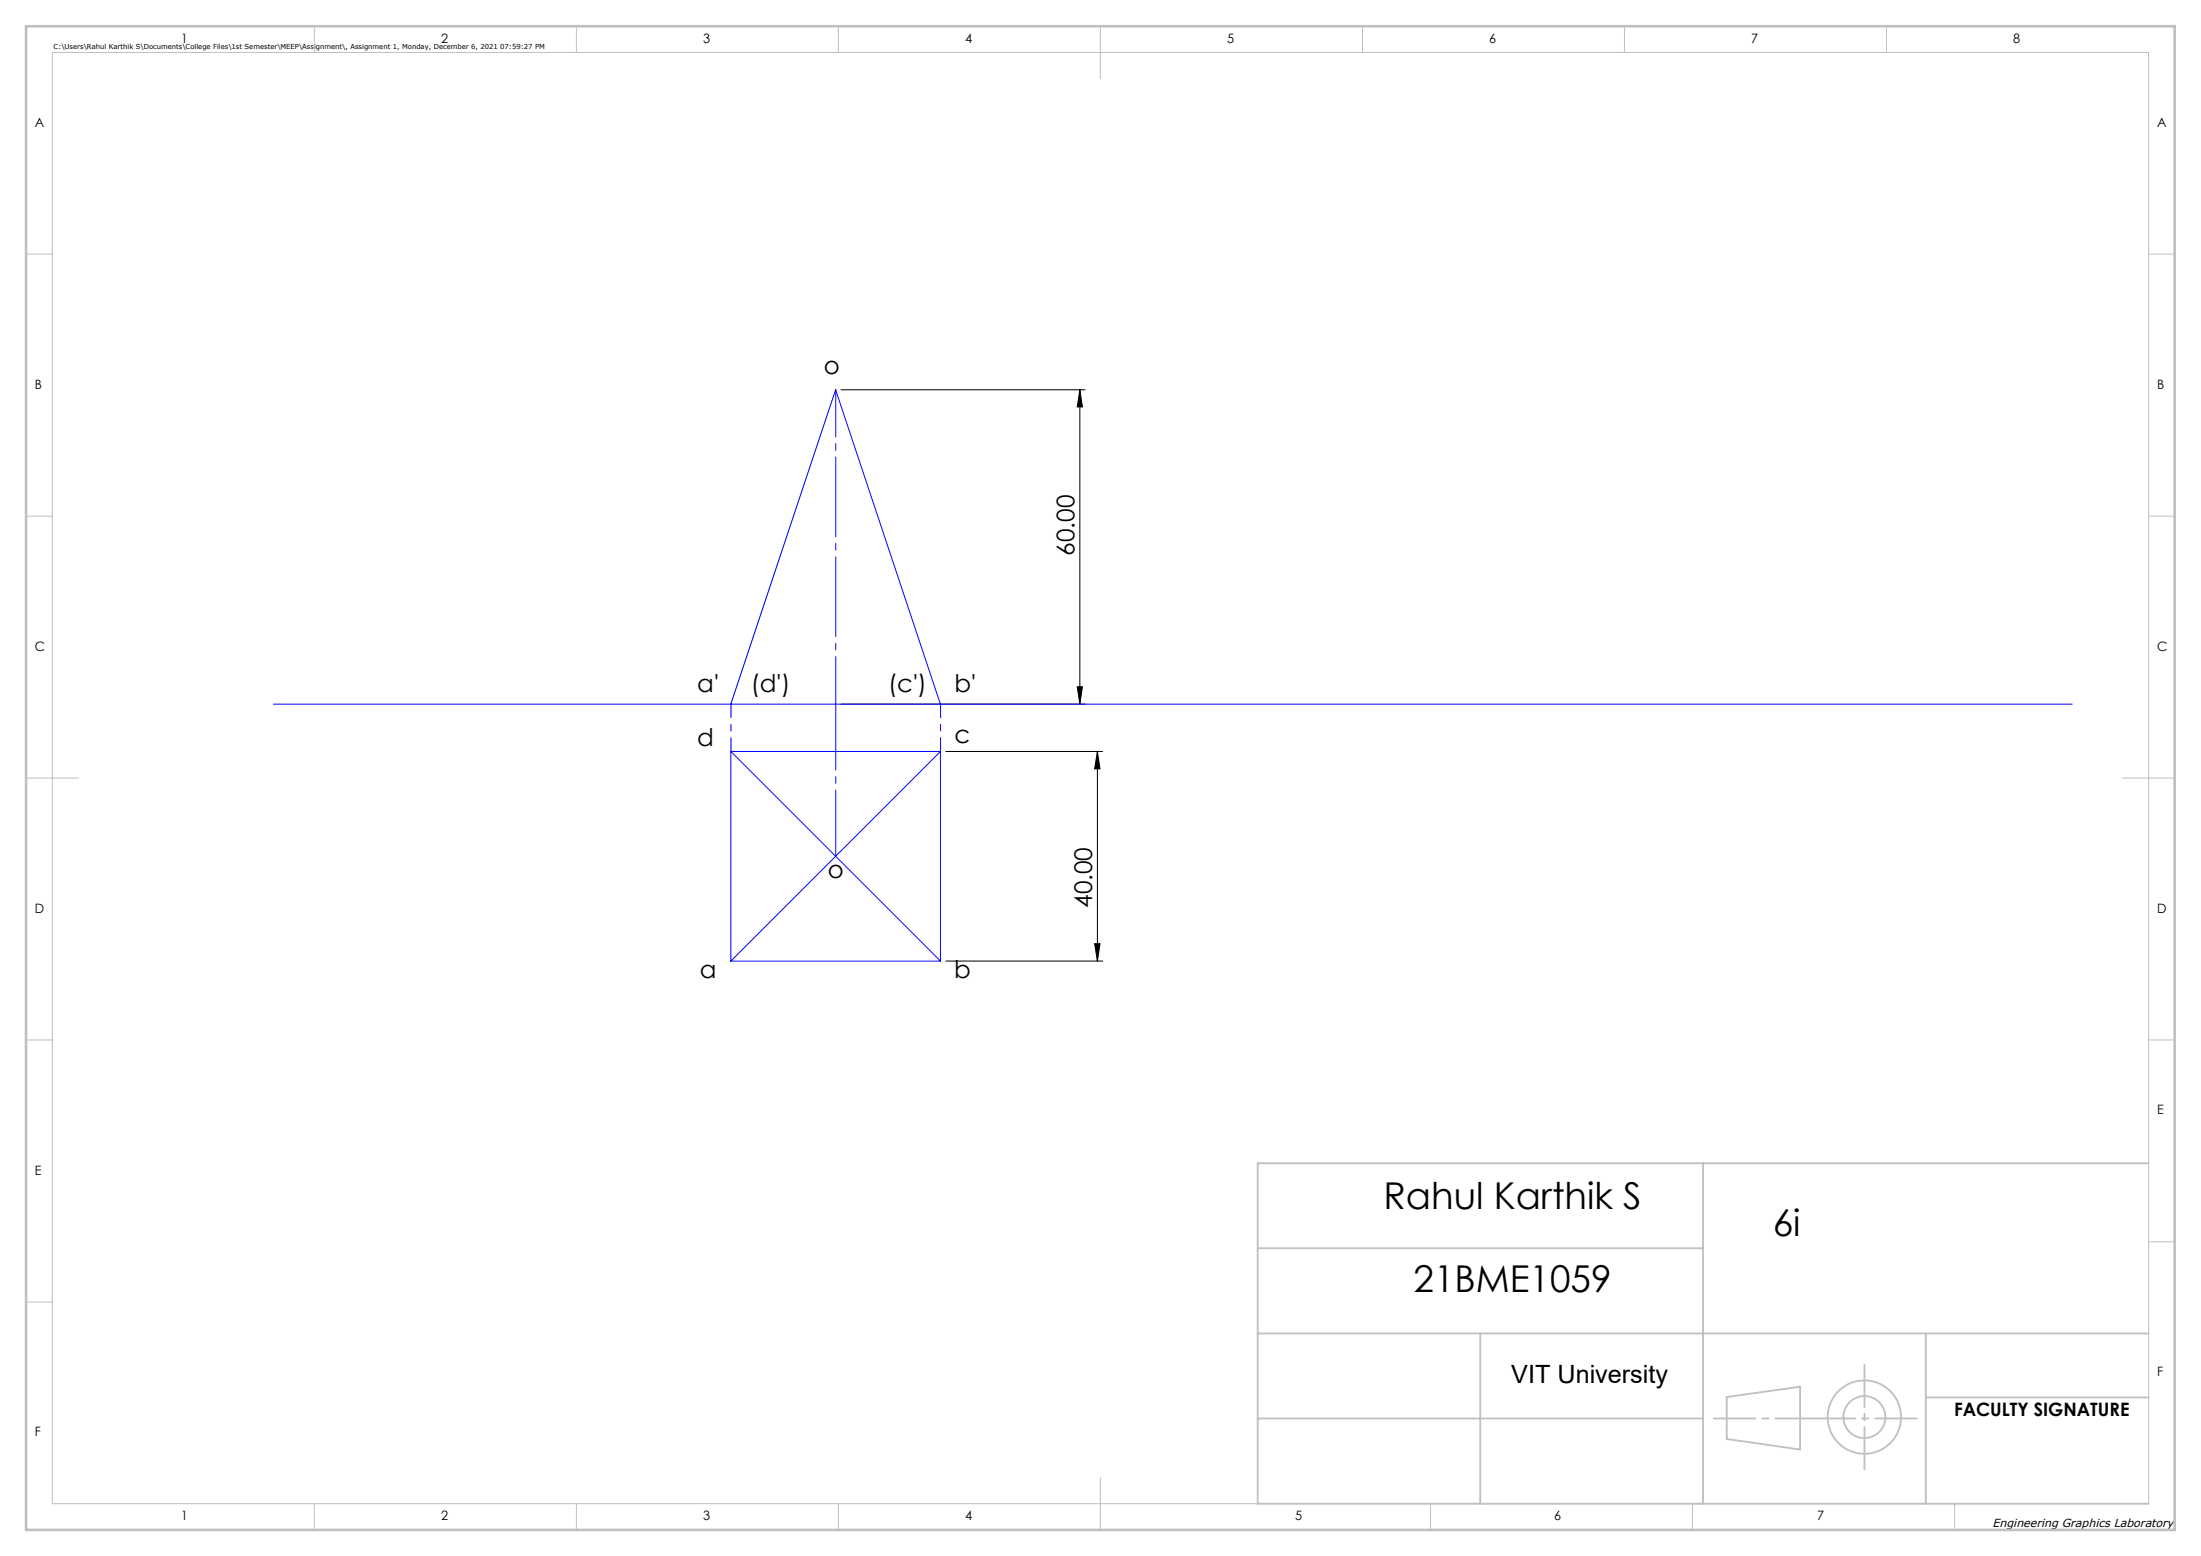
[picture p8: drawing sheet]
<svg xmlns="http://www.w3.org/2000/svg" width="420mm" height="297mm" viewBox="0 0 420 297" stroke-linecap="round" stroke-linejoin="round" font-family="sans-serif">
<path d="M160.5 74.4h46.5M206.1 74.4l.5 3.3h-1zM206.1 74.4v60M160.5 134.4h46.5M205.6 131.1h1l-.5 3.3zM180.5 143.4h29.9M209.4 143.4l.5 3.4h-1zM209.4 143.4v40M180.5 183.4h29.9M208.9 180.1h1l-.5 3.3z" fill="none" stroke="#000" stroke-width=".19"/>
<g fill="none" stroke="#c0c0c0" stroke-width=".35">
<path d="M240 238.3h85M325 222v65M410 222h-170v65h170M240 254.5h170M282.5 254.5v32.5M367.5 254.5v32.5M240 270.8h85M329.5 266.7l14-2v12l-14-2zM367.5 266.7h42.5"/>
<circle cx="355.8" cy="270.5" r="7"/>
<circle cx="355.8" cy="270.5" r="4"/>
</g>
<g fill="none" stroke="#c0c0c0" stroke-width=".19">
<path d="M10 10h400v277h-400zM60 5v5M110 5v5M160 5v5M210 5v10M260 5v5M310 5v5M360 5v5M5 48.5h5M410 48.5h5M5 98.5h5M410 98.5h5"/>
<path d="M5 148.5h10M405 148.5h10M5 198.5h5M410 198.5h5M410 237h5M5 248.5h5M60 287v5M110 287v5M160 287v5M210 282v10M273 287v5M323 287v5"/>
<path d="M373 287v5"/>
</g>
<path d="M327 270.8h38.8" fill="none" stroke="#c0c0c0" stroke-width=".35" stroke-dasharray="15.2 1.3 1.3 1.3" stroke-dashoffset="7.3"/>
<path d="M355.8 260.5v20" fill="none" stroke="#c0c0c0" stroke-width=".35" stroke-dasharray="15.2 1.3 1.3 1.3" stroke-dashoffset="7.1"/>
<path d="M5 5h410v287h-410z" fill="none" stroke="#c0c0c0" stroke-width=".5"/>
<path d="M139.5 143.4v-9M179.5 143.4v-9" fill="none" stroke="#00f" stroke-width=".19" stroke-dasharray="15.2 1.3 1.3 1.3" stroke-dashoffset="12.6"/>
<path d="M159.5 163.4v-29" fill="none" stroke="#00f" stroke-width=".19" stroke-dasharray="15.2 1.3 1.3 1.3" stroke-dashoffset="2.6"/>
<path d="M159.5 134.4v-60" fill="none" stroke="#00f" stroke-width=".19" stroke-dasharray="15.2 1.3 1.3 1.3" stroke-dashoffset="6.2"/>
<path d="M52.2 134.4h343.2M139.5 134.4l20-60 20 60M139.5 143.4l40 40M139.5 143.4h40M139.5 143.4v40M179.5 143.4v40M179.5 143.4l-40 40M139.5 183.4h40" fill="none" stroke="#00f" stroke-width=".19"/>
<path d="M208.9 180.1h1l-.5 3.3zM209.4 143.4l.5 3.4h-1zM205.6 131.1h1l-.5 3.3zM206.1 74.4l.5 3.3h-1z" fill="#000"/>
<g font-size="7.1">
<text x="264" y="230.7">Rahul Karthik S</text>
<text x="338.3" y="236">6i</text>
<text x="269.7" y="246.7">21BME1059</text>
</g>
<text font-size="4.8" x="288.4" y="264">VIT University</text>
<g font-size="4.7">
<text x="157.2" y="71.4">o</text>
<text x="205.1" y="106.1" transform="rotate(-90 205.1 106.1)">60.00</text>
<text x="133.1" y="132.2">a'</text>
<text x="143.3" y="132.2">(d')</text>
<text x="169.5" y="132.2">(c')</text>
<text x="182.2" y="132.2">b'</text>
<text x="133.1" y="142.4">d</text>
<text x="182.2" y="141.9">c</text>
<text x="158" y="167.5">o</text>
<text x="208.4" y="173.3" transform="rotate(-90 208.4 173.3)">40.00</text>
<text x="133.5" y="186.7">a</text>
<text x="182.1" y="186.7">b</text>
</g>
<text font-size="3.5" x="372.9" y="270.3">FACULTY SIGNATURE</text>
<g font-size="2.5">
<text x="34.6" y="8.2">1</text>
<text x="84.2" y="8.2">2</text>
<text x="134.2" y="8.2">3</text>
<text x="184.2" y="8.2">4</text>
<text x="234.2" y="8.2">5</text>
<text x="284.2" y="8.2">6</text>
<text x="334.2" y="8.2">7</text>
<text x="384.2" y="8.2">8</text>
<text x="6.7" y="24.2">A</text>
<text x="411.7" y="24.2">A</text>
<text x="6.7" y="74.2">B</text>
<text x="411.7" y="74.2">B</text>
<text x="6.7" y="124.2">C</text>
<text x="411.7" y="124.2">C</text>
<text x="6.7" y="174.2">D</text>
<text x="411.7" y="174.2">D</text>
<text x="411.7" y="212.7">E</text>
<text x="6.7" y="224.2">E</text>
<text x="411.7" y="262.7">F</text>
<text x="6.7" y="274.2">F</text>
<text x="34.6" y="290.2">1</text>
<text x="84.2" y="290.2">2</text>
<text x="134.2" y="290.2">3</text>
<text x="184.2" y="290.2">4</text>
<text x="247.2" y="290.2">5</text>
<text x="296.5" y="290.2">6</text>
<text x="346.8" y="290.2">7</text>
</g>
<text font-size="2.2" x="380.2" y="291.4">Engineering Graphics Laboratory</text>
<text font-size="1.3" x="10.2" y="9.3">C:\Users\Rahul Karthik S\Documents\College Files\1st Semester\MEEP\Assignment\, Assignment 1, Monday, December 6, 2021 07:59:27 PM</text>
</svg>
